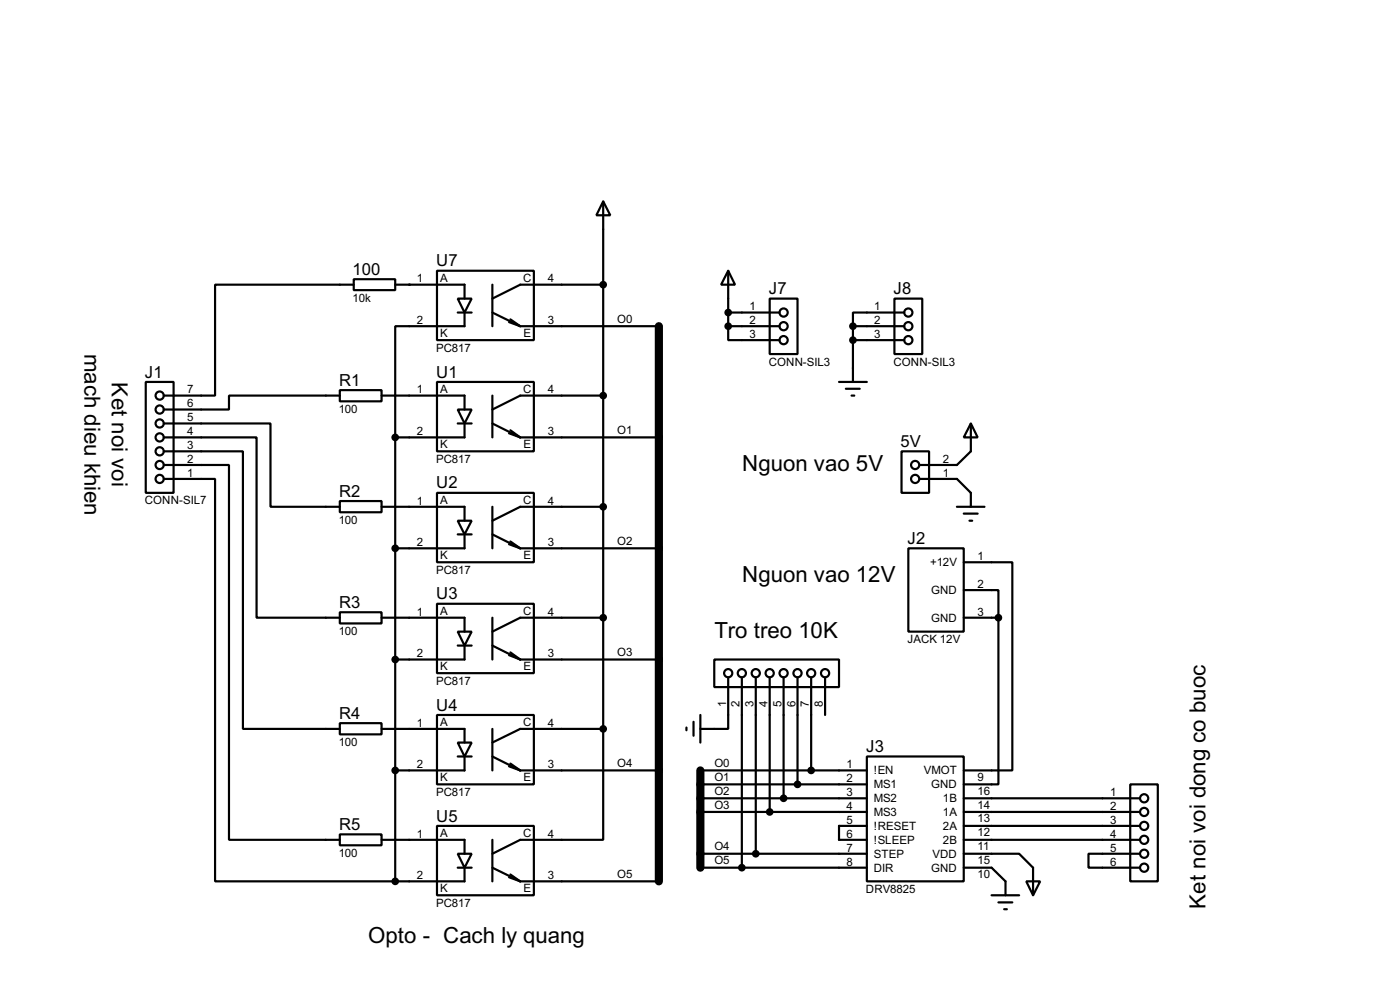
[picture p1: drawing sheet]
<svg xmlns="http://www.w3.org/2000/svg" width="256mm" height="180mm" viewBox="0 0 256 180" stroke-linecap="round" stroke-linejoin="round" font-family="sans-serif">
<path d="M120.7 59.7v101.6M128.3 141v17.8" fill="none" stroke="#000" stroke-width="1.5"/>
<g fill="none" stroke="#000" stroke-width=".4">
<path d="M110.5 36.9l1.3 2.5h-2.5zM110.5 36.9v96.5M64.8 51.1h7.6v2h-7.6zM64.8 52.1h-25.4v20.3h-9.4M72.4 52.1h12.7v2.6M80.1 49.6h17.7v12.7h-17.7zM83.9 54.7h2.5l-1.3 2.5zM83.9 57.2h2.5M85.1 57.2v2.5h-12.7v20.4M90.2 52.1v7.6M90.2 57.2l5.1 2.5M93.3 59l2 .7"/>
<path d="M93.5 58.5l1.8 1.2M95.3 59.7h25.4M110.5 52.1h-15.2l-5.1 2.6M133.4 49.6l1.3 2.5h-2.6zM133.4 59.7v2.6h9.4M133.4 59.7h9.4M133.4 49.6v10.1M133.4 57.2h9.4M141 54.7h5.1v10.1h-5.1zM156.3 59.7h9.4M156.3 59.7v10.2M163.9 54.7h5.1v10.1h-5.1z"/>
<path d="M165.7 57.2h-9.4v2.5M26.7 69.9h5.1v20.3h-5.1zM30 77.5h19.6v15.3h12.7M62.3 71.4h7.6v2.1h-7.6zM62.3 72.4h-20.3v2.6h-12M69.9 72.4h15.2v2.6M80.1 69.9h17.7v12.7h-17.7zM83.9 75h2.5l-1.3 2.5zM83.9 77.5h2.5M85.1 77.5v2.6h-12.7M90.2 72.4v7.7M90.2 77.5l5.1 2.6"/>
<path d="M93.3 79.3l2 .8M93.5 78.8l1.8 1.3M110.5 72.4h-15.2l-5.1 2.6M153.7 69.9h5.1M155 71.2h2.5M156 72.4h.5M156.3 62.3h9.4M177.9 77.5l1.2 2.6h-2.5zM177.9 77.5v5.1l-2.6 2.5h-6.8M30 85.1h12v68.6h20.3M30 82.6h14.5v50.8h17.8M30 80.1h17v33h15.3"/>
<path d="M30 87.7h9.4v73.6h33M62.3 91.7h7.6v2.1h-7.6zM69.9 92.8h15.2v2.5M72.4 80.1v81.2M80.1 90.2h17.7v12.7h-17.7zM83.9 95.3h2.5l-1.3 2.5zM83.9 97.8h2.5M85.1 97.8v2.6h-12.7M90.2 92.8v7.6M90.2 97.8l5.1 2.6M93.3 99.6l2 .8M93.5 99.1l1.8 1.3"/>
<path d="M95.3 80.1h25.4M110.5 92.8h-15.2l-5.1 2.5M165.2 82.6h5v7.6h-5zM168.5 87.7h6.8l2.6 2.5v2.6M175.3 92.8h5.1M176.6 94h2.5M177.6 95.3h.5M62.3 112.1h7.6v2h-7.6zM69.9 113.1h15.2v2.5M80.1 110.5h17.7v12.7h-17.7zM83.9 115.6h2.5l-1.3 2.6zM83.9 118.2h2.5"/>
<path d="M85.1 118.2v2.5h-12.7M90.2 113.1v7.6M90.2 118.2l5.1 2.5M93.3 119.9l2 .8M93.5 119.4l1.8 1.3M95.3 100.4h25.4M110.5 113.1h-15.2l-5.1 2.5M166.4 100.4h10.2v15.2h-10.2zM176.6 102.9h8.9v38.1h-8.9M176.6 108h6.3v5.1M176.6 113.1h6.3M182.9 113.1v30.5h-6.3"/>
<path d="M62.3 132.4h7.6v2h-7.6zM69.9 133.4h15.2v2.5M80.1 130.9h17.7v12.7h-17.7zM83.9 135.9h2.5l-1.3 2.6zM83.9 138.5h2.5M85.1 138.5v2.5h-12.7M90.2 133.4v7.6M90.2 138.5l5.1 2.5M93.5 139.8l1.8 1.2M95.3 120.7h25.4M110.5 133.4v20.3h-15.2l-5.1 2.6M110.5 133.4h-15.2l-5.1 2.5"/>
<path d="M125.8 133.2v.5M127.1 132.1v2.6M128.3 130.9v5M130.9 120.7h22.8v5.1h-22.8zM133.4 124v9.4h-5.1M135.9 124v34.8M138.5 124v32.3M141 124v24.6M143.6 124v22.1M146.1 124v19.6M148.6 124v17M151.2 124v6.9"/>
<path d="M158.8 138.5h17.8v22.8h-17.8zM62.3 152.7h7.6v2h-7.6zM69.9 153.7h15.2v2.6M80.1 151.2h17.7v12.7h-17.7zM83.9 156.3h2.5l-1.3 2.5zM83.9 158.8h2.5M85.1 158.8v2.5h-12.7M90.2 153.7v7.6M90.2 158.8l5.1 2.5M93.3 140.3l2 .7M95.3 141h25.4M128.3 141h30.5"/>
<path d="M128.3 146.1h30.5M128.3 148.6h30.5M128.3 143.6h30.5M128.3 156.3h30.5M128.3 158.8h30.5M158.8 151.2h-5.1v2.5h5.1M176.6 156.3h10.1l2.6 2.5v5.1M176.6 153.7h32.2M176.6 158.8h5.1l2.5 2.5v2.6M176.6 146.1h32.2M176.6 148.6h32.2M176.6 151.2h32.2"/>
<path d="M207.1 143.6h5v17.7h-5zM208.8 156.3h-9.4v2.5h9.4M93.3 160.6l2 .7M93.5 160.1l1.8 1.2M95.3 161.3h25.4M181.7 163.9h5M182.9 165.2h2.6M184 166.4h.5M188 161.3h2.6l-1.3 2.6z"/>
<circle cx="143.5" cy="57.2" r=".75"/>
<circle cx="143.5" cy="59.7" r=".75"/>
<circle cx="166.4" cy="59.7" r=".75"/>
<circle cx="166.4" cy="57.2" r=".75"/>
<circle cx="29.2" cy="72.4" r=".75"/>
<circle cx="29.2" cy="77.5" r=".75"/>
<circle cx="29.2" cy="75" r=".75"/>
<circle cx="143.5" cy="62.3" r=".75"/>
<circle cx="166.4" cy="62.3" r=".75"/>
<circle cx="29.2" cy="87.7" r=".75"/>
<circle cx="29.2" cy="85.1" r=".75"/>
<circle cx="29.2" cy="82.6" r=".75"/>
<circle cx="29.2" cy="80.1" r=".75"/>
<circle cx="167.6" cy="87.7" r=".75"/>
<circle cx="167.6" cy="85.1" r=".75"/>
<circle cx="133.4" cy="123.2" r=".75"/>
<circle cx="135.9" cy="123.2" r=".75"/>
<circle cx="138.4" cy="123.2" r=".75"/>
<circle cx="141" cy="123.2" r=".75"/>
<circle cx="143.5" cy="123.2" r=".75"/>
<circle cx="146.1" cy="123.2" r=".75"/>
<circle cx="148.6" cy="123.2" r=".75"/>
<circle cx="151.1" cy="123.2" r=".75"/>
<circle cx="209.6" cy="151.2" r=".75"/>
<circle cx="209.6" cy="153.7" r=".75"/>
<circle cx="209.6" cy="156.3" r=".75"/>
<circle cx="209.6" cy="146.1" r=".75"/>
<circle cx="209.6" cy="148.6" r=".75"/>
<circle cx="209.6" cy="158.8" r=".75"/>
</g>
<circle cx="75" cy="52.1" r=".2" fill="#000"/>
<g fill="#000" stroke="#000" stroke-width=".4">
<circle cx="110.5" cy="52.1" r=".5"/>
<circle cx="133.4" cy="57.2" r=".5"/>
<circle cx="133.4" cy="59.7" r=".5"/>
<circle cx="156.2" cy="59.7" r=".5"/>
<circle cx="110.5" cy="72.4" r=".5"/>
<circle cx="156.2" cy="62.3" r=".5"/>
<circle cx="72.4" cy="80.1" r=".5"/>
<circle cx="110.5" cy="92.8" r=".5"/>
<circle cx="72.4" cy="100.4" r=".5"/>
<circle cx="110.5" cy="113.1" r=".5"/>
<circle cx="182.9" cy="113.1" r=".5"/>
<circle cx="72.4" cy="120.7" r=".5"/>
<circle cx="110.5" cy="133.4" r=".5"/>
<circle cx="72.4" cy="141" r=".5"/>
<circle cx="135.9" cy="158.8" r=".5"/>
<circle cx="138.4" cy="156.3" r=".5"/>
<circle cx="141" cy="148.6" r=".5"/>
<circle cx="143.5" cy="146.1" r=".5"/>
<circle cx="146.1" cy="143.6" r=".5"/>
<circle cx="148.6" cy="141" r=".5"/>
<circle cx="72.4" cy="161.3" r=".5"/>
</g>
<g font-size="4.6">
<text x="15.5" y="64.8" transform="rotate(90 15.5 64.8)">mach dieu khien</text>
<text x="20.5" y="70" transform="rotate(90 20.5 70)">Ket noi voi</text>
<text x="136" y="86.3">Nguon vao 5V</text>
<text x="136" y="106.6">Nguon vao 12V</text>
<text x="130.9" y="116.7">Tro treo 10K</text>
<text x="220.8" y="166.3" transform="rotate(-90 220.8 166.3)">Ket noi voi dong co buoc</text>
<text x="67.4" y="172.6">Opto - Cach ly quang</text>
</g>
<g font-size="3.4">
<text x="64.6" y="50.3">100</text>
<text x="79.9" y="48.7">U7</text>
<text x="140.9" y="53.9">J7</text>
<text x="163.7" y="53.9">J8</text>
<text x="26.6" y="69.1">J1</text>
<text x="62.1" y="70.6">R1</text>
<text x="79.9" y="69.1">U1</text>
<text x="165" y="81.8">5V</text>
<text x="79.9" y="89.4">U2</text>
<text x="62.1" y="90.9">R2</text>
<text x="166.3" y="99.6">J2</text>
<text x="62.1" y="111.3">R3</text>
<text x="79.9" y="109.7">U3</text>
<text x="62.1" y="131.6">R4</text>
<text x="79.9" y="130.1">U4</text>
<text x="158.7" y="137.7">J3</text>
<text x="62.1" y="151.9">R5</text>
<text x="79.9" y="150.4">U5</text>
</g>
<g font-size="2.4">
<text x="76.4" y="51.7">1</text>
<text x="80.6" y="51.5">A</text>
<text x="95.8" y="51.5">C</text>
<text x="100.4" y="51.7">4</text>
<text x="64.6" y="55.2">10k</text>
<text x="76.4" y="59.3">2</text>
<text x="100.4" y="59.3">3</text>
<text x="113.1" y="59.1">O0</text>
<text x="137.3" y="56.8">1</text>
<text x="137.3" y="59.3">2</text>
<text x="160.2" y="56.8">1</text>
<text x="160.2" y="59.3">2</text>
<text x="79.9" y="64.4">PC817</text>
<text x="80.6" y="61.7">K</text>
<text x="95.9" y="61.7">E</text>
<text x="137.3" y="61.9">3</text>
<text x="160.2" y="61.9">3</text>
<text x="34.3" y="72">7</text>
<text x="76.4" y="72">1</text>
<text x="80.6" y="71.9">A</text>
<text x="95.8" y="71.9">C</text>
<text x="100.4" y="72">4</text>
<text x="140.8" y="66.9">CONN-SIL3</text>
<text x="163.7" y="66.9">CONN-SIL3</text>
<text x="34.3" y="77.1">5</text>
<text x="34.3" y="74.6">6</text>
<text x="62.1" y="75.5">100</text>
<text x="34.3" y="82.2">3</text>
<text x="34.3" y="79.7">4</text>
<text x="76.4" y="79.7">2</text>
<text x="80.6" y="82">K</text>
<text x="95.9" y="82">E</text>
<text x="100.4" y="79.7">3</text>
<text x="113.1" y="79.5">O1</text>
<text x="34.3" y="87.3">1</text>
<text x="34.3" y="84.7">2</text>
<text x="79.9" y="84.7">PC817</text>
<text x="172.8" y="87.3">1</text>
<text x="172.8" y="84.7">2</text>
<text x="26.5" y="92.3">CONN-SIL7</text>
<text x="62.1" y="95.9">100</text>
<text x="76.4" y="92.4">1</text>
<text x="80.6" y="92.2">A</text>
<text x="95.8" y="92.2">C</text>
<text x="100.4" y="92.4">4</text>
<text x="76.4" y="100">2</text>
<text x="100.4" y="100">3</text>
<text x="113.1" y="99.8">O2</text>
<text x="79.9" y="105">PC817</text>
<text x="80.6" y="102.4">K</text>
<text x="95.9" y="102.4">E</text>
<text x="170.4" y="103.6">+12V</text>
<text x="179.1" y="102.5">1</text>
<text x="179.1" y="107.6">2</text>
<text x="76.4" y="112.7">1</text>
<text x="80.6" y="112.5">A</text>
<text x="95.8" y="112.5">C</text>
<text x="100.4" y="112.7">4</text>
<text x="170.6" y="108.7">GND</text>
<text x="170.6" y="113.8">GND</text>
<text x="179.1" y="112.7">3</text>
<text x="62.1" y="116.2">100</text>
<text x="166.2" y="117.7">JACK 12V</text>
<text x="76.4" y="120.3">2</text>
<text x="79.9" y="125.3">PC817</text>
<text x="80.6" y="122.7">K</text>
<text x="95.9" y="122.7">E</text>
<text x="100.4" y="120.3">3</text>
<text x="113.1" y="120.1">O3</text>
<text x="133" y="129.5" transform="rotate(-90 133 129.5)">1</text>
<text x="135.5" y="129.5" transform="rotate(-90 135.5 129.5)">2</text>
<text x="138.1" y="129.5" transform="rotate(-90 138.1 129.5)">3</text>
<text x="140.6" y="129.5" transform="rotate(-90 140.6 129.5)">4</text>
<text x="143.2" y="129.5" transform="rotate(-90 143.2 129.5)">5</text>
<text x="145.7" y="129.5" transform="rotate(-90 145.7 129.5)">6</text>
<text x="148.2" y="129.5" transform="rotate(-90 148.2 129.5)">7</text>
<text x="150.8" y="129.5" transform="rotate(-90 150.8 129.5)">8</text>
<text x="62.1" y="136.5">100</text>
<text x="76.4" y="133">1</text>
<text x="80.6" y="132.8">A</text>
<text x="95.8" y="132.8">C</text>
<text x="100.4" y="133">4</text>
<text x="76.4" y="140.6">2</text>
<text x="80.6" y="143">K</text>
<text x="95.9" y="143">E</text>
<text x="100.4" y="140.6">3</text>
<text x="113.1" y="140.4">O4</text>
<text x="130.9" y="143">O1</text>
<text x="130.9" y="140.4">O0</text>
<text x="155.1" y="140.6">1</text>
<text x="155.1" y="143.2">2</text>
<text x="160.1" y="141.7">!EN</text>
<text x="169.2" y="141.7">VMOT</text>
<text x="179.1" y="142.9">9</text>
<text x="79.9" y="145.7">PC817</text>
<text x="130.9" y="145.5">O2</text>
<text x="130.9" y="148">O3</text>
<text x="155.1" y="145.7">3</text>
<text x="155.1" y="148.2">4</text>
<text x="160.1" y="144.3">MS1</text>
<text x="160.1" y="146.8">MS2</text>
<text x="160.1" y="149.3">MS3</text>
<text x="170.6" y="144.3">GND</text>
<text x="172.8" y="146.8">1B</text>
<text x="172.8" y="149.3">1A</text>
<text x="179.1" y="145.5">16</text>
<text x="179.1" y="148">14</text>
<text x="203.4" y="145.7">1</text>
<text x="203.4" y="148.2">2</text>
<text x="76.4" y="153.3">1</text>
<text x="80.6" y="153.2">A</text>
<text x="95.8" y="153.2">C</text>
<text x="100.4" y="153.3">4</text>
<text x="130.9" y="155.7">O4</text>
<text x="155.1" y="150.8">5</text>
<text x="155.1" y="153.3">6</text>
<text x="155.1" y="155.9">7</text>
<text x="160.1" y="151.9">!RESET</text>
<text x="160.1" y="154.4">!SLEEP</text>
<text x="172.8" y="151.9">2A</text>
<text x="172.8" y="154.4">2B</text>
<text x="179.1" y="150.5">13</text>
<text x="179.1" y="153.1">12</text>
<text x="179.1" y="155.6">11</text>
<text x="203.4" y="150.8">3</text>
<text x="203.4" y="153.3">4</text>
<text x="203.4" y="155.9">5</text>
<text x="62.1" y="156.8">100</text>
<text x="76.4" y="160.9">2</text>
<text x="100.4" y="160.9">3</text>
<text x="113.1" y="160.7">O5</text>
<text x="130.9" y="158.2">O5</text>
<text x="155.1" y="158.4">8</text>
<text x="160.1" y="157">STEP</text>
<text x="160.1" y="159.5">DIR</text>
<text x="170.6" y="159.5">GND</text>
<text x="170.8" y="157">VDD</text>
<text x="179.1" y="158.2">15</text>
<text x="179.1" y="160.7">10</text>
<text x="203.4" y="158.4">6</text>
<text x="79.9" y="166">PC817</text>
<text x="80.6" y="163.3">K</text>
<text x="95.9" y="163.3">E</text>
<text x="158.6" y="163.4">DRV8825</text>
</g>
</svg>
